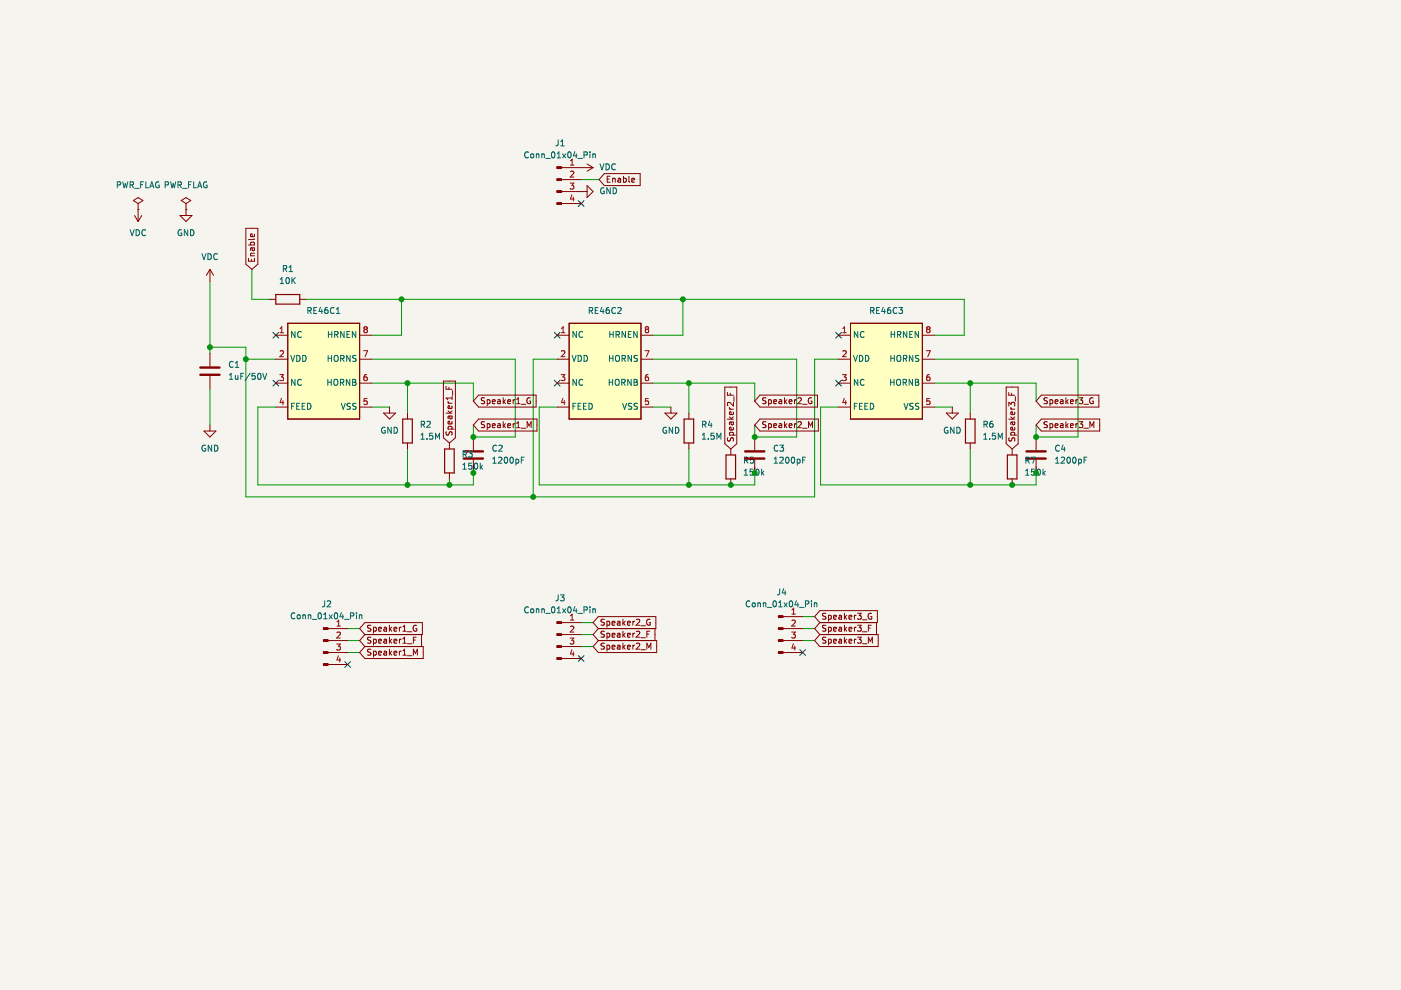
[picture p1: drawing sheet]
(kicad_sch (version 20230121) (generator eeschema)

 (paper "A4")

 (lib_symbols
  (symbol "Connector:Conn_01x04_Pin" (pin_names (offset 1.016) hide) (in_bom yes) (on_board yes)
   (property "Reference" "J" (at 0 5.08 0) (effects (font (size 1.27 1.27))))
   (property "Value" "Conn_01x04_Pin" (at 0 -7.62 0) (effects (font (size 1.27 1.27))))
   (property "Footprint" "" (at 0 0 0) (effects (font (size 1.27 1.27)) hide))
   (property "Datasheet" "~" (at 0 0 0) (effects (font (size 1.27 1.27)) hide))
   (property "ki_locked" "" (at 0 0 0) (effects (font (size 1.27 1.27))))
   (symbol "Conn_01x04_Pin_1_1"
    (polyline (pts (xy 1.27 -5.08) (xy 0.8636 -5.08)) (stroke (width 0.1524) (type default)) (fill (type none)))
    (polyline (pts (xy 1.27 -2.54) (xy 0.8636 -2.54)) (stroke (width 0.1524) (type default)) (fill (type none)))
    (polyline (pts (xy 1.27 0) (xy 0.8636 0)) (stroke (width 0.1524) (type default)) (fill (type none)))
    (polyline (pts (xy 1.27 2.54) (xy 0.8636 2.54)) (stroke (width 0.1524) (type default)) (fill (type none)))
    (rectangle (start 0.8636 -4.953) (end 0 -5.207) (stroke (width 0.1524) (type default)) (fill (type outline)))
    (rectangle (start 0.8636 -2.413) (end 0 -2.667) (stroke (width 0.1524) (type default)) (fill (type outline)))
    (rectangle (start 0.8636 0.127) (end 0 -0.127) (stroke (width 0.1524) (type default)) (fill (type outline)))
    (rectangle (start 0.8636 2.667) (end 0 2.413) (stroke (width 0.1524) (type default)) (fill (type outline)))
    (pin passive line (at 5.08 2.54 180) (length 3.81) (name "Pin_1" (effects (font (size 1.27 1.27)))) (number "1" (effects (font (size 1.27 1.27)))))
    (pin passive line (at 5.08 0 180) (length 3.81) (name "Pin_2" (effects (font (size 1.27 1.27)))) (number "2" (effects (font (size 1.27 1.27)))))
    (pin passive line (at 5.08 -2.54 180) (length 3.81) (name "Pin_3" (effects (font (size 1.27 1.27)))) (number "3" (effects (font (size 1.27 1.27)))))
    (pin passive line (at 5.08 -5.08 180) (length 3.81) (name "Pin_4" (effects (font (size 1.27 1.27)))) (number "4" (effects (font (size 1.27 1.27)))))))
  (symbol "Device:C" (pin_numbers hide) (pin_names (offset 0.254)) (in_bom yes) (on_board yes)
   (property "Reference" "C" (at 0.635 2.54 0) (effects (font (size 1.27 1.27)) (justify left)))
   (property "Value" "C" (at 0.635 -2.54 0) (effects (font (size 1.27 1.27)) (justify left)))
   (property "Footprint" "" (at 0.9652 -3.81 0) (effects (font (size 1.27 1.27)) hide))
   (property "Datasheet" "~" (at 0 0 0) (effects (font (size 1.27 1.27)) hide))
   (symbol "C_0_1"
    (polyline (pts (xy -2.032 -0.762) (xy 2.032 -0.762)) (stroke (width 0.508) (type default)) (fill (type none)))
    (polyline (pts (xy -2.032 0.762) (xy 2.032 0.762)) (stroke (width 0.508) (type default)) (fill (type none))))
   (symbol "C_1_1"
    (pin passive line (at 0 3.81 270) (length 2.794) (name "~" (effects (font (size 1.27 1.27)))) (number "1" (effects (font (size 1.27 1.27)))))
    (pin passive line (at 0 -3.81 90) (length 2.794) (name "~" (effects (font (size 1.27 1.27)))) (number "2" (effects (font (size 1.27 1.27)))))))
  (symbol "Device:R" (pin_numbers hide) (pin_names (offset 0)) (in_bom yes) (on_board yes)
   (property "Reference" "R" (at 2.032 0 90) (effects (font (size 1.27 1.27))))
   (property "Value" "R" (at 0 0 90) (effects (font (size 1.27 1.27))))
   (property "Footprint" "" (at -1.778 0 90) (effects (font (size 1.27 1.27)) hide))
   (property "Datasheet" "~" (at 0 0 0) (effects (font (size 1.27 1.27)) hide))
   (symbol "R_0_1"
    (rectangle (start -1.016 -2.54) (end 1.016 2.54) (stroke (width 0.254) (type default)) (fill (type none))))
   (symbol "R_1_1"
    (pin passive line (at 0 3.81 270) (length 1.27) (name "~" (effects (font (size 1.27 1.27)))) (number "1" (effects (font (size 1.27 1.27)))))
    (pin passive line (at 0 -3.81 90) (length 1.27) (name "~" (effects (font (size 1.27 1.27)))) (number "2" (effects (font (size 1.27 1.27)))))))
  (symbol "FSAE:RE46C100" (in_bom yes) (on_board yes)
   (property "Reference" "RE46C100" (at 0 0 0) (effects (font (size 1.27 1.27))))
   (property "Value" "" (at 0 0 0) (effects (font (size 1.27 1.27))))
   (property "Footprint" "Package_DIP:DIP-8_W7.62mm" (at 1.27 11.43 0) (effects (font (size 1.27 1.27)) hide))
   (property "Datasheet" "" (at 0 0 0) (effects (font (size 1.27 1.27)) hide))
   (symbol "RE46C100_1_1"
    (rectangle (start -7.62 10.16) (end 7.62 -10.16) (stroke (width 0) (type default)) (fill (type background)))
    (pin input line (at -10.16 7.62 0) (length 2.54) (name "NC" (effects (font (size 1.27 1.27)))) (number "1" (effects (font (size 1.27 1.27)))))
    (pin input line (at -10.16 2.54 0) (length 2.54) (name "VDD" (effects (font (size 1.27 1.27)))) (number "2" (effects (font (size 1.27 1.27)))))
    (pin input line (at -10.16 -2.54 0) (length 2.54) (name "NC" (effects (font (size 1.27 1.27)))) (number "3" (effects (font (size 1.27 1.27)))))
    (pin input line (at -10.16 -7.62 0) (length 2.54) (name "FEED" (effects (font (size 1.27 1.27)))) (number "4" (effects (font (size 1.27 1.27)))))
    (pin input line (at 10.16 -7.62 180) (length 2.54) (name "VSS" (effects (font (size 1.27 1.27)))) (number "5" (effects (font (size 1.27 1.27)))))
    (pin input line (at 10.16 -2.54 180) (length 2.54) (name "HORNB" (effects (font (size 1.27 1.27)))) (number "6" (effects (font (size 1.27 1.27)))))
    (pin input line (at 10.16 2.54 180) (length 2.54) (name "HORNS" (effects (font (size 1.27 1.27)))) (number "7" (effects (font (size 1.27 1.27)))))
    (pin input line (at 10.16 7.62 180) (length 2.54) (name "HRNEN" (effects (font (size 1.27 1.27)))) (number "8" (effects (font (size 1.27 1.27)))))))
  (symbol "power:GND" (power) (pin_names (offset 0)) (in_bom yes) (on_board yes)
   (property "Reference" "#PWR" (at 0 -6.35 0) (effects (font (size 1.27 1.27)) hide))
   (property "Value" "GND" (at 0 -3.81 0) (effects (font (size 1.27 1.27))))
   (property "Footprint" "" (at 0 0 0) (effects (font (size 1.27 1.27)) hide))
   (property "Datasheet" "" (at 0 0 0) (effects (font (size 1.27 1.27)) hide))
   (symbol "GND_0_1"
    (polyline (pts (xy 0 0) (xy 0 -1.27) (xy 1.27 -1.27) (xy 0 -2.54) (xy -1.27 -1.27) (xy 0 -1.27)) (stroke (width 0) (type default)) (fill (type none))))
   (symbol "GND_1_1"
    (pin power_in line (at 0 0 270) (length 0) hide (name "GND" (effects (font (size 1.27 1.27)))) (number "1" (effects (font (size 1.27 1.27)))))))
  (symbol "power:PWR_FLAG" (power) (pin_numbers hide) (pin_names (offset 0) hide) (in_bom yes) (on_board yes)
   (property "Reference" "#FLG" (at 0 1.905 0) (effects (font (size 1.27 1.27)) hide))
   (property "Value" "PWR_FLAG" (at 0 3.81 0) (effects (font (size 1.27 1.27))))
   (property "Footprint" "" (at 0 0 0) (effects (font (size 1.27 1.27)) hide))
   (property "Datasheet" "~" (at 0 0 0) (effects (font (size 1.27 1.27)) hide))
   (symbol "PWR_FLAG_0_0"
    (pin power_out line (at 0 0 90) (length 0) (name "pwr" (effects (font (size 1.27 1.27)))) (number "1" (effects (font (size 1.27 1.27))))))
   (symbol "PWR_FLAG_0_1"
    (polyline (pts (xy 0 0) (xy 0 1.27) (xy -1.016 1.905) (xy 0 2.54) (xy 1.016 1.905) (xy 0 1.27)) (stroke (width 0) (type default)) (fill (type none)))))
  (symbol "power:VDC" (power) (pin_names (offset 0)) (in_bom yes) (on_board yes)
   (property "Reference" "#PWR" (at 0 -2.54 0) (effects (font (size 1.27 1.27)) hide))
   (property "Value" "VDC" (at 0 6.35 0) (effects (font (size 1.27 1.27))))
   (property "Footprint" "" (at 0 0 0) (effects (font (size 1.27 1.27)) hide))
   (property "Datasheet" "" (at 0 0 0) (effects (font (size 1.27 1.27)) hide))
   (symbol "VDC_0_1"
    (polyline (pts (xy -0.762 1.27) (xy 0 2.54)) (stroke (width 0) (type default)) (fill (type none)))
    (polyline (pts (xy 0 0) (xy 0 2.54)) (stroke (width 0) (type default)) (fill (type none)))
    (polyline (pts (xy 0 2.54) (xy 0.762 1.27)) (stroke (width 0) (type default)) (fill (type none))))
   (symbol "VDC_1_1"
    (pin power_in line (at 0 0 90) (length 0) hide (name "VDC" (effects (font (size 1.27 1.27)))) (number "1" (effects (font (size 1.27 1.27))))))))

 (junction (at 144.78 63.5) (diameter 0) (color 0 0 0 0))
 (junction (at 154.94 102.87) (diameter 0) (color 0 0 0 0))
 (junction (at 95.25 102.87) (diameter 0) (color 0 0 0 0))
 (junction (at 100.33 100.33) (diameter 0) (color 0 0 0 0))
 (junction (at 146.05 81.28) (diameter 0) (color 0 0 0 0))
 (junction (at 86.36 102.87) (diameter 0) (color 0 0 0 0))
 (junction (at 86.36 81.28) (diameter 0) (color 0 0 0 0))
 (junction (at 160.02 100.33) (diameter 0) (color 0 0 0 0))
 (junction (at 214.63 102.87) (diameter 0) (color 0 0 0 0))
 (junction (at 100.33 92.71) (diameter 0) (color 0 0 0 0))
 (junction (at 219.71 100.33) (diameter 0) (color 0 0 0 0))
 (junction (at 205.74 102.87) (diameter 0) (color 0 0 0 0))
 (junction (at 113.03 105.41) (diameter 0) (color 0 0 0 0))
 (junction (at 205.74 81.28) (diameter 0) (color 0 0 0 0))
 (junction (at 160.02 92.71) (diameter 0) (color 0 0 0 0))
 (junction (at 219.71 92.71) (diameter 0) (color 0 0 0 0))
 (junction (at 85.09 63.5) (diameter 0) (color 0 0 0 0))
 (junction (at 146.05 102.87) (diameter 0) (color 0 0 0 0))
 (junction (at 52.07 76.2) (diameter 0) (color 0 0 0 0))
 (junction (at 44.45 73.66) (diameter 0) (color 0 0 0 0))

 (no_connect (at 177.8 81.28))
 (no_connect (at 58.42 71.12))
 (no_connect (at 123.19 43.18))
 (no_connect (at 170.18 138.43))
 (no_connect (at 58.42 81.28))
 (no_connect (at 123.19 139.7))
 (no_connect (at 118.11 71.12))
 (no_connect (at 177.8 71.12))
 (no_connect (at 118.11 81.28))
 (no_connect (at 73.66 140.97))

 (wire (pts (xy 58.42 86.36) (xy 54.61 86.36)) (stroke (width 0) (type default)))
 (wire (pts (xy 52.07 76.2) (xy 52.07 105.41)) (stroke (width 0) (type default)))
 (wire (pts (xy 86.36 95.25) (xy 86.36 102.87)) (stroke (width 0) (type default)))
 (wire (pts (xy 144.78 63.5) (xy 144.78 71.12)) (stroke (width 0) (type default)))
 (wire (pts (xy 78.74 71.12) (xy 85.09 71.12)) (stroke (width 0) (type default)))
 (wire (pts (xy 172.72 105.41) (xy 172.72 76.2)) (stroke (width 0) (type default)))
 (wire (pts (xy 118.11 86.36) (xy 114.3 86.36)) (stroke (width 0) (type default)))
 (wire (pts (xy 228.6 92.71) (xy 228.6 76.2)) (stroke (width 0) (type default)))
 (wire (pts (xy 138.43 81.28) (xy 146.05 81.28)) (stroke (width 0) (type default)))
 (wire (pts (xy 95.25 102.87) (xy 100.33 102.87)) (stroke (width 0) (type default)))
 (wire (pts (xy 170.18 130.81) (xy 172.72 130.81)) (stroke (width 0) (type default)))
 (wire (pts (xy 95.25 101.6) (xy 95.25 102.87)) (stroke (width 0) (type default)))
 (wire (pts (xy 168.91 92.71) (xy 168.91 76.2)) (stroke (width 0) (type default)))
 (wire (pts (xy 85.09 63.5) (xy 144.78 63.5)) (stroke (width 0) (type default)))
 (wire (pts (xy 160.02 100.33) (xy 160.02 102.87)) (stroke (width 0) (type default)))
 (wire (pts (xy 54.61 86.36) (xy 54.61 102.87)) (stroke (width 0) (type default)))
 (wire (pts (xy 205.74 102.87) (xy 214.63 102.87)) (stroke (width 0) (type default)))
 (wire (pts (xy 204.47 63.5) (xy 204.47 71.12)) (stroke (width 0) (type default)))
 (wire (pts (xy 114.3 102.87) (xy 146.05 102.87)) (stroke (width 0) (type default)))
 (wire (pts (xy 173.99 86.36) (xy 173.99 102.87)) (stroke (width 0) (type default)))
 (wire (pts (xy 219.71 92.71) (xy 228.6 92.71)) (stroke (width 0) (type default)))
 (wire (pts (xy 73.66 138.43) (xy 76.2 138.43)) (stroke (width 0) (type default)))
 (wire (pts (xy 219.71 100.33) (xy 219.71 102.87)) (stroke (width 0) (type default)))
 (wire (pts (xy 214.63 102.87) (xy 219.71 102.87)) (stroke (width 0) (type default)))
 (wire (pts (xy 113.03 76.2) (xy 113.03 105.41)) (stroke (width 0) (type default)))
 (wire (pts (xy 123.19 132.08) (xy 125.73 132.08)) (stroke (width 0) (type default)))
 (wire (pts (xy 146.05 81.28) (xy 160.02 81.28)) (stroke (width 0) (type default)))
 (wire (pts (xy 160.02 81.28) (xy 160.02 85.09)) (stroke (width 0) (type default)))
 (wire (pts (xy 100.33 99.06) (xy 100.33 100.33)) (stroke (width 0) (type default)))
 (wire (pts (xy 100.33 81.28) (xy 100.33 85.09)) (stroke (width 0) (type default)))
 (wire (pts (xy 54.61 102.87) (xy 86.36 102.87)) (stroke (width 0) (type default)))
 (wire (pts (xy 205.74 95.25) (xy 205.74 102.87)) (stroke (width 0) (type default)))
 (wire (pts (xy 160.02 99.06) (xy 160.02 100.33)) (stroke (width 0) (type default)))
 (wire (pts (xy 205.74 81.28) (xy 219.71 81.28)) (stroke (width 0) (type default)))
 (wire (pts (xy 219.71 99.06) (xy 219.71 100.33)) (stroke (width 0) (type default)))
 (wire (pts (xy 138.43 71.12) (xy 144.78 71.12)) (stroke (width 0) (type default)))
 (wire (pts (xy 73.66 135.89) (xy 76.2 135.89)) (stroke (width 0) (type default)))
 (wire (pts (xy 58.42 76.2) (xy 52.07 76.2)) (stroke (width 0) (type default)))
 (wire (pts (xy 123.19 134.62) (xy 125.73 134.62)) (stroke (width 0) (type default)))
 (wire (pts (xy 123.19 38.1) (xy 127 38.1)) (stroke (width 0) (type default)))
 (wire (pts (xy 113.03 105.41) (xy 172.72 105.41)) (stroke (width 0) (type default)))
 (wire (pts (xy 198.12 81.28) (xy 205.74 81.28)) (stroke (width 0) (type default)))
 (wire (pts (xy 219.71 81.28) (xy 219.71 85.09)) (stroke (width 0) (type default)))
 (wire (pts (xy 44.45 73.66) (xy 44.45 74.93)) (stroke (width 0) (type default)))
 (wire (pts (xy 109.22 92.71) (xy 109.22 76.2)) (stroke (width 0) (type default)))
 (wire (pts (xy 146.05 81.28) (xy 146.05 87.63)) (stroke (width 0) (type default)))
 (wire (pts (xy 138.43 76.2) (xy 168.91 76.2)) (stroke (width 0) (type default)))
 (wire (pts (xy 114.3 86.36) (xy 114.3 102.87)) (stroke (width 0) (type default)))
 (wire (pts (xy 100.33 92.71) (xy 109.22 92.71)) (stroke (width 0) (type default)))
 (wire (pts (xy 160.02 92.71) (xy 168.91 92.71)) (stroke (width 0) (type default)))
 (wire (pts (xy 52.07 105.41) (xy 113.03 105.41)) (stroke (width 0) (type default)))
 (wire (pts (xy 198.12 71.12) (xy 204.47 71.12)) (stroke (width 0) (type default)))
 (wire (pts (xy 138.43 86.36) (xy 142.24 86.36)) (stroke (width 0) (type default)))
 (wire (pts (xy 219.71 90.17) (xy 219.71 92.71)) (stroke (width 0) (type default)))
 (wire (pts (xy 172.72 76.2) (xy 177.8 76.2)) (stroke (width 0) (type default)))
 (wire (pts (xy 78.74 86.36) (xy 82.55 86.36)) (stroke (width 0) (type default)))
 (wire (pts (xy 86.36 81.28) (xy 100.33 81.28)) (stroke (width 0) (type default)))
 (wire (pts (xy 100.33 90.17) (xy 100.33 92.71)) (stroke (width 0) (type default)))
 (wire (pts (xy 173.99 102.87) (xy 205.74 102.87)) (stroke (width 0) (type default)))
 (wire (pts (xy 146.05 102.87) (xy 154.94 102.87)) (stroke (width 0) (type default)))
 (wire (pts (xy 57.15 63.5) (xy 53.34 63.5)) (stroke (width 0) (type default)))
 (wire (pts (xy 144.78 63.5) (xy 204.47 63.5)) (stroke (width 0) (type default)))
 (wire (pts (xy 78.74 76.2) (xy 109.22 76.2)) (stroke (width 0) (type default)))
 (wire (pts (xy 100.33 100.33) (xy 100.33 102.87)) (stroke (width 0) (type default)))
 (wire (pts (xy 44.45 73.66) (xy 52.07 73.66)) (stroke (width 0) (type default)))
 (wire (pts (xy 73.66 133.35) (xy 76.2 133.35)) (stroke (width 0) (type default)))
 (wire (pts (xy 113.03 76.2) (xy 118.11 76.2)) (stroke (width 0) (type default)))
 (wire (pts (xy 198.12 76.2) (xy 228.6 76.2)) (stroke (width 0) (type default)))
 (wire (pts (xy 170.18 133.35) (xy 172.72 133.35)) (stroke (width 0) (type default)))
 (wire (pts (xy 53.34 57.15) (xy 53.34 63.5)) (stroke (width 0) (type default)))
 (wire (pts (xy 170.18 135.89) (xy 172.72 135.89)) (stroke (width 0) (type default)))
 (wire (pts (xy 44.45 59.69) (xy 44.45 73.66)) (stroke (width 0) (type default)))
 (wire (pts (xy 123.19 137.16) (xy 125.73 137.16)) (stroke (width 0) (type default)))
 (wire (pts (xy 205.74 81.28) (xy 205.74 87.63)) (stroke (width 0) (type default)))
 (wire (pts (xy 64.77 63.5) (xy 85.09 63.5)) (stroke (width 0) (type default)))
 (wire (pts (xy 154.94 102.87) (xy 160.02 102.87)) (stroke (width 0) (type default)))
 (wire (pts (xy 44.45 82.55) (xy 44.45 90.17)) (stroke (width 0) (type default)))
 (wire (pts (xy 198.12 86.36) (xy 201.93 86.36)) (stroke (width 0) (type default)))
 (wire (pts (xy 86.36 81.28) (xy 86.36 87.63)) (stroke (width 0) (type default)))
 (wire (pts (xy 86.36 102.87) (xy 95.25 102.87)) (stroke (width 0) (type default)))
 (wire (pts (xy 146.05 95.25) (xy 146.05 102.87)) (stroke (width 0) (type default)))
 (wire (pts (xy 52.07 76.2) (xy 52.07 73.66)) (stroke (width 0) (type default)))
 (wire (pts (xy 160.02 90.17) (xy 160.02 92.71)) (stroke (width 0) (type default)))
 (wire (pts (xy 85.09 63.5) (xy 85.09 71.12)) (stroke (width 0) (type default)))
 (wire (pts (xy 78.74 81.28) (xy 86.36 81.28)) (stroke (width 0) (type default)))
 (wire (pts (xy 177.8 86.36) (xy 173.99 86.36)) (stroke (width 0) (type default)))

 (global_label "Speaker1_M" (shape input) (at 76.2 138.43 0) (fields_autoplaced) (effects (font (size 1.27 1.27)) (justify left))
  (property "Intersheetrefs" "${INTERSHEET_REFS}" (at 90.3127 138.43 0) (effects (font (size 1.27 1.27)) (justify left) hide)))
 (global_label "Speaker1_F" (shape input) (at 95.25 93.98 90) (fields_autoplaced) (effects (font (size 1.27 1.27)) (justify left))
  (property "Intersheetrefs" "${INTERSHEET_REFS}" (at 95.25 80.2301 90) (effects (font (size 1.27 1.27)) (justify left) hide)))
 (global_label "Speaker1_G" (shape input) (at 100.33 85.09 0) (fields_autoplaced) (effects (font (size 1.27 1.27)) (justify left))
  (property "Intersheetrefs" "${INTERSHEET_REFS}" (at 114.2613 85.09 0) (effects (font (size 1.27 1.27)) (justify left) hide)))
 (global_label "Speaker2_G" (shape input) (at 125.73 132.08 0) (fields_autoplaced) (effects (font (size 1.27 1.27)) (justify left))
  (property "Intersheetrefs" "${INTERSHEET_REFS}" (at 139.6613 132.08 0) (effects (font (size 1.27 1.27)) (justify left) hide)))
 (global_label "Speaker2_M" (shape input) (at 125.73 137.16 0) (fields_autoplaced) (effects (font (size 1.27 1.27)) (justify left))
  (property "Intersheetrefs" "${INTERSHEET_REFS}" (at 139.8427 137.16 0) (effects (font (size 1.27 1.27)) (justify left) hide)))
 (global_label "Speaker2_F" (shape input) (at 154.94 95.25 90) (fields_autoplaced) (effects (font (size 1.27 1.27)) (justify left))
  (property "Intersheetrefs" "${INTERSHEET_REFS}" (at 154.94 81.5001 90) (effects (font (size 1.27 1.27)) (justify left) hide)))
 (global_label "Speaker3_M" (shape input) (at 172.72 135.89 0) (fields_autoplaced) (effects (font (size 1.27 1.27)) (justify left))
  (property "Intersheetrefs" "${INTERSHEET_REFS}" (at 186.8327 135.89 0) (effects (font (size 1.27 1.27)) (justify left) hide)))
 (global_label "Speaker3_G" (shape input) (at 219.71 85.09 0) (fields_autoplaced) (effects (font (size 1.27 1.27)) (justify left))
  (property "Intersheetrefs" "${INTERSHEET_REFS}" (at 233.6413 85.09 0) (effects (font (size 1.27 1.27)) (justify left) hide)))
 (global_label "Speaker3_F" (shape input) (at 214.63 95.25 90) (fields_autoplaced) (effects (font (size 1.27 1.27)) (justify left))
  (property "Intersheetrefs" "${INTERSHEET_REFS}" (at 214.63 81.5001 90) (effects (font (size 1.27 1.27)) (justify left) hide)))
 (global_label "Speaker3_M" (shape input) (at 219.71 90.17 0) (fields_autoplaced) (effects (font (size 1.27 1.27)) (justify left))
  (property "Intersheetrefs" "${INTERSHEET_REFS}" (at 233.8227 90.17 0) (effects (font (size 1.27 1.27)) (justify left) hide)))
 (global_label "Speaker2_F" (shape input) (at 125.73 134.62 0) (fields_autoplaced) (effects (font (size 1.27 1.27)) (justify left))
  (property "Intersheetrefs" "${INTERSHEET_REFS}" (at 139.4799 134.62 0) (effects (font (size 1.27 1.27)) (justify left) hide)))
 (global_label "Speaker2_G" (shape input) (at 160.02 85.09 0) (fields_autoplaced) (effects (font (size 1.27 1.27)) (justify left))
  (property "Intersheetrefs" "${INTERSHEET_REFS}" (at 173.9513 85.09 0) (effects (font (size 1.27 1.27)) (justify left) hide)))
 (global_label "Speaker3_F" (shape input) (at 172.72 133.35 0) (fields_autoplaced) (effects (font (size 1.27 1.27)) (justify left))
  (property "Intersheetrefs" "${INTERSHEET_REFS}" (at 186.4699 133.35 0) (effects (font (size 1.27 1.27)) (justify left) hide)))
 (global_label "Enable" (shape input) (at 127 38.1 0) (fields_autoplaced) (effects (font (size 1.27 1.27)) (justify left))
  (property "Intersheetrefs" "${INTERSHEET_REFS}" (at 136.335 38.1 0) (effects (font (size 1.27 1.27)) (justify left) hide)))
 (global_label "Speaker1_M" (shape input) (at 100.33 90.17 0) (fields_autoplaced) (effects (font (size 1.27 1.27)) (justify left))
  (property "Intersheetrefs" "${INTERSHEET_REFS}" (at 114.4427 90.17 0) (effects (font (size 1.27 1.27)) (justify left) hide)))
 (global_label "Speaker1_G" (shape input) (at 76.2 133.35 0) (fields_autoplaced) (effects (font (size 1.27 1.27)) (justify left))
  (property "Intersheetrefs" "${INTERSHEET_REFS}" (at 90.1313 133.35 0) (effects (font (size 1.27 1.27)) (justify left) hide)))
 (global_label "Enable" (shape input) (at 53.34 57.15 90) (fields_autoplaced) (effects (font (size 1.27 1.27)) (justify left))
  (property "Intersheetrefs" "${INTERSHEET_REFS}" (at 53.34 47.815 90) (effects (font (size 1.27 1.27)) (justify left) hide)))
 (global_label "Speaker3_G" (shape input) (at 172.72 130.81 0) (fields_autoplaced) (effects (font (size 1.27 1.27)) (justify left))
  (property "Intersheetrefs" "${INTERSHEET_REFS}" (at 186.6513 130.81 0) (effects (font (size 1.27 1.27)) (justify left) hide)))
 (global_label "Speaker1_F" (shape input) (at 76.2 135.89 0) (fields_autoplaced) (effects (font (size 1.27 1.27)) (justify left))
  (property "Intersheetrefs" "${INTERSHEET_REFS}" (at 89.9499 135.89 0) (effects (font (size 1.27 1.27)) (justify left) hide)))
 (global_label "Speaker2_M" (shape input) (at 160.02 90.17 0) (fields_autoplaced) (effects (font (size 1.27 1.27)) (justify left))
  (property "Intersheetrefs" "${INTERSHEET_REFS}" (at 174.1327 90.17 0) (effects (font (size 1.27 1.27)) (justify left) hide)))

 (symbol (lib_id "power:VDC") (at 123.19 35.56 270) (unit 1) (in_bom yes) (on_board yes) (dnp no) (fields_autoplaced)
  (property "Reference" "#PWR05" (at 120.65 35.56 0) (effects (font (size 1.27 1.27)) hide))
  (property "Value" "VDC" (at 127 35.56 90) (effects (font (size 1.27 1.27)) (justify left)))
  (property "Footprint" "" (at 123.19 35.56 0) (effects (font (size 1.27 1.27)) hide))
  (property "Datasheet" "" (at 123.19 35.56 0) (effects (font (size 1.27 1.27)) hide)) (pin "1"))

 (symbol (lib_id "FSAE:RE46C100") (at 187.96 78.74 0) (unit 1) (in_bom yes) (on_board yes) (dnp no) (fields_autoplaced)
  (property "Reference" "RE46C3" (at 187.96 66.04 0) (effects (font (size 1.27 1.27))))
  (property "Value" "~" (at 187.96 78.74 0) (effects (font (size 1.27 1.27))))
  (property "Footprint" "Package_DIP:DIP-8_W7.62mm" (at 189.23 67.31 0) (effects (font (size 1.27 1.27)) hide))
  (property "Datasheet" "" (at 187.96 78.74 0) (effects (font (size 1.27 1.27)) hide)) (pin "1") (pin "2") (pin "3") (pin "4") (pin "5") (pin "6") (pin "7") (pin "8"))

 (symbol (lib_id "Device:C") (at 44.45 78.74 0) (unit 1) (in_bom yes) (on_board yes) (dnp no) (fields_autoplaced)
  (property "Reference" "C1" (at 48.26 77.47 0) (effects (font (size 1.27 1.27)) (justify left)))
  (property "Value" "1uF/50V" (at 48.26 80.01 0) (effects (font (size 1.27 1.27)) (justify left)))
  (property "Footprint" "Capacitor_THT:CP_Radial_Tantal_D7.0mm_P5.00mm" (at 45.4152 82.55 0) (effects (font (size 1.27 1.27)) hide))
  (property "Datasheet" "~" (at 44.45 78.74 0) (effects (font (size 1.27 1.27)) hide)) (pin "1") (pin "2"))

 (symbol (lib_id "power:VDC") (at 44.45 59.69 0) (unit 1) (in_bom yes) (on_board yes) (dnp no) (fields_autoplaced)
  (property "Reference" "#PWR01" (at 44.45 62.23 0) (effects (font (size 1.27 1.27)) hide))
  (property "Value" "VDC" (at 44.45 54.61 0) (effects (font (size 1.27 1.27))))
  (property "Footprint" "" (at 44.45 59.69 0) (effects (font (size 1.27 1.27)) hide))
  (property "Datasheet" "" (at 44.45 59.69 0) (effects (font (size 1.27 1.27)) hide)) (pin "1"))

 (symbol (lib_id "Device:R") (at 146.05 91.44 0) (unit 1) (in_bom yes) (on_board yes) (dnp no)
  (property "Reference" "R4" (at 148.59 90.17 0) (effects (font (size 1.27 1.27)) (justify left)))
  (property "Value" "1.5M" (at 148.59 92.71 0) (effects (font (size 1.27 1.27)) (justify left)))
  (property "Footprint" "Resistor_THT:R_Axial_DIN0411_L9.9mm_D3.6mm_P12.70mm_Horizontal" (at 144.272 91.44 90) (effects (font (size 1.27 1.27)) hide))
  (property "Datasheet" "~" (at 146.05 91.44 0) (effects (font (size 1.27 1.27)) hide)) (pin "1") (pin "2"))

 (symbol (lib_id "power:GND") (at 123.19 40.64 90) (unit 1) (in_bom yes) (on_board yes) (dnp no) (fields_autoplaced)
  (property "Reference" "#PWR07" (at 129.54 40.64 0) (effects (font (size 1.27 1.27)) hide))
  (property "Value" "GND" (at 127 40.64 90) (effects (font (size 1.27 1.27)) (justify right)))
  (property "Footprint" "" (at 123.19 40.64 0) (effects (font (size 1.27 1.27)) hide))
  (property "Datasheet" "" (at 123.19 40.64 0) (effects (font (size 1.27 1.27)) hide)) (pin "1"))

 (symbol (lib_id "Device:C") (at 100.33 96.52 0) (unit 1) (in_bom yes) (on_board yes) (dnp no) (fields_autoplaced)
  (property "Reference" "C2" (at 104.14 95.25 0) (effects (font (size 1.27 1.27)) (justify left)))
  (property "Value" "1200pF" (at 104.14 97.79 0) (effects (font (size 1.27 1.27)) (justify left)))
  (property "Footprint" "Capacitor_THT:C_Axial_L3.8mm_D2.6mm_P7.50mm_Horizontal" (at 101.2952 100.33 0) (effects (font (size 1.27 1.27)) hide))
  (property "Datasheet" "~" (at 100.33 96.52 0) (effects (font (size 1.27 1.27)) hide)) (pin "1") (pin "2"))

 (symbol (lib_id "Device:R") (at 154.94 99.06 0) (unit 1) (in_bom yes) (on_board yes) (dnp no) (fields_autoplaced)
  (property "Reference" "R5" (at 157.48 97.79 0) (effects (font (size 1.27 1.27)) (justify left)))
  (property "Value" "150k" (at 157.48 100.33 0) (effects (font (size 1.27 1.27)) (justify left)))
  (property "Footprint" "Resistor_THT:R_Axial_DIN0411_L9.9mm_D3.6mm_P12.70mm_Horizontal" (at 153.162 99.06 90) (effects (font (size 1.27 1.27)) hide))
  (property "Datasheet" "~" (at 154.94 99.06 0) (effects (font (size 1.27 1.27)) hide)) (pin "1") (pin "2"))

 (symbol (lib_id "power:GND") (at 201.93 86.36 0) (unit 1) (in_bom yes) (on_board yes) (dnp no) (fields_autoplaced)
  (property "Reference" "#PWR06" (at 201.93 92.71 0) (effects (font (size 1.27 1.27)) hide))
  (property "Value" "GND" (at 201.93 91.44 0) (effects (font (size 1.27 1.27))))
  (property "Footprint" "" (at 201.93 86.36 0) (effects (font (size 1.27 1.27)) hide))
  (property "Datasheet" "" (at 201.93 86.36 0) (effects (font (size 1.27 1.27)) hide)) (pin "1"))

 (symbol (lib_id "power:GND") (at 142.24 86.36 0) (unit 1) (in_bom yes) (on_board yes) (dnp no) (fields_autoplaced)
  (property "Reference" "#PWR04" (at 142.24 92.71 0) (effects (font (size 1.27 1.27)) hide))
  (property "Value" "GND" (at 142.24 91.44 0) (effects (font (size 1.27 1.27))))
  (property "Footprint" "" (at 142.24 86.36 0) (effects (font (size 1.27 1.27)) hide))
  (property "Datasheet" "" (at 142.24 86.36 0) (effects (font (size 1.27 1.27)) hide)) (pin "1"))

 (symbol (lib_id "Device:R") (at 205.74 91.44 0) (unit 1) (in_bom yes) (on_board yes) (dnp no)
  (property "Reference" "R6" (at 208.28 90.17 0) (effects (font (size 1.27 1.27)) (justify left)))
  (property "Value" "1.5M" (at 208.28 92.71 0) (effects (font (size 1.27 1.27)) (justify left)))
  (property "Footprint" "Resistor_THT:R_Axial_DIN0411_L9.9mm_D3.6mm_P12.70mm_Horizontal" (at 203.962 91.44 90) (effects (font (size 1.27 1.27)) hide))
  (property "Datasheet" "~" (at 205.74 91.44 0) (effects (font (size 1.27 1.27)) hide)) (pin "1") (pin "2"))

 (symbol (lib_id "power:PWR_FLAG") (at 29.21 44.45 0) (unit 1) (in_bom yes) (on_board yes) (dnp no) (fields_autoplaced)
  (property "Reference" "#FLG02" (at 29.21 42.545 0) (effects (font (size 1.27 1.27)) hide))
  (property "Value" "PWR_FLAG" (at 29.21 39.37 0) (effects (font (size 1.27 1.27))))
  (property "Footprint" "" (at 29.21 44.45 0) (effects (font (size 1.27 1.27)) hide))
  (property "Datasheet" "~" (at 29.21 44.45 0) (effects (font (size 1.27 1.27)) hide)) (pin "1"))

 (symbol (lib_id "power:GND") (at 82.55 86.36 0) (unit 1) (in_bom yes) (on_board yes) (dnp no) (fields_autoplaced)
  (property "Reference" "#PWR03" (at 82.55 92.71 0) (effects (font (size 1.27 1.27)) hide))
  (property "Value" "GND" (at 82.55 91.44 0) (effects (font (size 1.27 1.27))))
  (property "Footprint" "" (at 82.55 86.36 0) (effects (font (size 1.27 1.27)) hide))
  (property "Datasheet" "" (at 82.55 86.36 0) (effects (font (size 1.27 1.27)) hide)) (pin "1"))

 (symbol (lib_id "Connector:Conn_01x04_Pin") (at 68.58 135.89 0) (unit 1) (in_bom yes) (on_board yes) (dnp no) (fields_autoplaced)
  (property "Reference" "J2" (at 69.215 128.27 0) (effects (font (size 1.27 1.27))))
  (property "Value" "Conn_01x04_Pin" (at 69.215 130.81 0) (effects (font (size 1.27 1.27))))
  (property "Footprint" "Connector_Molex:Molex_Micro-Fit_3.0_43045-0412_2x02_P3.00mm_Vertical" (at 68.58 135.89 0) (effects (font (size 1.27 1.27)) hide))
  (property "Datasheet" "~" (at 68.58 135.89 0) (effects (font (size 1.27 1.27)) hide)) (pin "1") (pin "2") (pin "3") (pin "4"))

 (symbol (lib_id "power:GND") (at 39.37 44.45 0) (unit 1) (in_bom yes) (on_board yes) (dnp no) (fields_autoplaced)
  (property "Reference" "#PWR09" (at 39.37 50.8 0) (effects (font (size 1.27 1.27)) hide))
  (property "Value" "GND" (at 39.37 49.53 0) (effects (font (size 1.27 1.27))))
  (property "Footprint" "" (at 39.37 44.45 0) (effects (font (size 1.27 1.27)) hide))
  (property "Datasheet" "" (at 39.37 44.45 0) (effects (font (size 1.27 1.27)) hide)) (pin "1"))

 (symbol (lib_id "Device:C") (at 160.02 96.52 0) (unit 1) (in_bom yes) (on_board yes) (dnp no) (fields_autoplaced)
  (property "Reference" "C3" (at 163.83 95.25 0) (effects (font (size 1.27 1.27)) (justify left)))
  (property "Value" "1200pF" (at 163.83 97.79 0) (effects (font (size 1.27 1.27)) (justify left)))
  (property "Footprint" "Capacitor_THT:C_Axial_L3.8mm_D2.6mm_P7.50mm_Horizontal" (at 160.9852 100.33 0) (effects (font (size 1.27 1.27)) hide))
  (property "Datasheet" "~" (at 160.02 96.52 0) (effects (font (size 1.27 1.27)) hide)) (pin "1") (pin "2"))

 (symbol (lib_id "Device:C") (at 219.71 96.52 0) (unit 1) (in_bom yes) (on_board yes) (dnp no) (fields_autoplaced)
  (property "Reference" "C4" (at 223.52 95.25 0) (effects (font (size 1.27 1.27)) (justify left)))
  (property "Value" "1200pF" (at 223.52 97.79 0) (effects (font (size 1.27 1.27)) (justify left)))
  (property "Footprint" "Capacitor_THT:C_Axial_L3.8mm_D2.6mm_P7.50mm_Horizontal" (at 220.6752 100.33 0) (effects (font (size 1.27 1.27)) hide))
  (property "Datasheet" "~" (at 219.71 96.52 0) (effects (font (size 1.27 1.27)) hide)) (pin "1") (pin "2"))

 (symbol (lib_id "Connector:Conn_01x04_Pin") (at 118.11 134.62 0) (unit 1) (in_bom yes) (on_board yes) (dnp no) (fields_autoplaced)
  (property "Reference" "J3" (at 118.745 127 0) (effects (font (size 1.27 1.27))))
  (property "Value" "Conn_01x04_Pin" (at 118.745 129.54 0) (effects (font (size 1.27 1.27))))
  (property "Footprint" "Connector_Molex:Molex_Micro-Fit_3.0_43045-0412_2x02_P3.00mm_Vertical" (at 118.11 134.62 0) (effects (font (size 1.27 1.27)) hide))
  (property "Datasheet" "~" (at 118.11 134.62 0) (effects (font (size 1.27 1.27)) hide)) (pin "1") (pin "2") (pin "3") (pin "4"))

 (symbol (lib_id "Device:R") (at 95.25 97.79 0) (unit 1) (in_bom yes) (on_board yes) (dnp no) (fields_autoplaced)
  (property "Reference" "R3" (at 97.79 96.52 0) (effects (font (size 1.27 1.27)) (justify left)))
  (property "Value" "150k" (at 97.79 99.06 0) (effects (font (size 1.27 1.27)) (justify left)))
  (property "Footprint" "Resistor_THT:R_Axial_DIN0411_L9.9mm_D3.6mm_P12.70mm_Horizontal" (at 93.472 97.79 90) (effects (font (size 1.27 1.27)) hide))
  (property "Datasheet" "~" (at 95.25 97.79 0) (effects (font (size 1.27 1.27)) hide)) (pin "1") (pin "2"))

 (symbol (lib_id "FSAE:RE46C100") (at 128.27 78.74 0) (unit 1) (in_bom yes) (on_board yes) (dnp no) (fields_autoplaced)
  (property "Reference" "RE46C2" (at 128.27 66.04 0) (effects (font (size 1.27 1.27))))
  (property "Value" "~" (at 128.27 78.74 0) (effects (font (size 1.27 1.27))))
  (property "Footprint" "Package_DIP:DIP-8_W7.62mm" (at 129.54 67.31 0) (effects (font (size 1.27 1.27)) hide))
  (property "Datasheet" "" (at 128.27 78.74 0) (effects (font (size 1.27 1.27)) hide)) (pin "1") (pin "2") (pin "3") (pin "4") (pin "5") (pin "6") (pin "7") (pin "8"))

 (symbol (lib_id "power:GND") (at 44.45 90.17 0) (unit 1) (in_bom yes) (on_board yes) (dnp no) (fields_autoplaced)
  (property "Reference" "#PWR02" (at 44.45 96.52 0) (effects (font (size 1.27 1.27)) hide))
  (property "Value" "GND" (at 44.45 95.25 0) (effects (font (size 1.27 1.27))))
  (property "Footprint" "" (at 44.45 90.17 0) (effects (font (size 1.27 1.27)) hide))
  (property "Datasheet" "" (at 44.45 90.17 0) (effects (font (size 1.27 1.27)) hide)) (pin "1"))

 (symbol (lib_id "Device:R") (at 86.36 91.44 0) (unit 1) (in_bom yes) (on_board yes) (dnp no)
  (property "Reference" "R2" (at 88.9 90.17 0) (effects (font (size 1.27 1.27)) (justify left)))
  (property "Value" "1.5M" (at 88.9 92.71 0) (effects (font (size 1.27 1.27)) (justify left)))
  (property "Footprint" "Resistor_THT:R_Axial_DIN0411_L9.9mm_D3.6mm_P12.70mm_Horizontal" (at 84.582 91.44 90) (effects (font (size 1.27 1.27)) hide))
  (property "Datasheet" "~" (at 86.36 91.44 0) (effects (font (size 1.27 1.27)) hide)) (pin "1") (pin "2"))

 (symbol (lib_id "Connector:Conn_01x04_Pin") (at 165.1 133.35 0) (unit 1) (in_bom yes) (on_board yes) (dnp no) (fields_autoplaced)
  (property "Reference" "J4" (at 165.735 125.73 0) (effects (font (size 1.27 1.27))))
  (property "Value" "Conn_01x04_Pin" (at 165.735 128.27 0) (effects (font (size 1.27 1.27))))
  (property "Footprint" "Connector_Molex:Molex_Micro-Fit_3.0_43045-0412_2x02_P3.00mm_Vertical" (at 165.1 133.35 0) (effects (font (size 1.27 1.27)) hide))
  (property "Datasheet" "~" (at 165.1 133.35 0) (effects (font (size 1.27 1.27)) hide)) (pin "1") (pin "2") (pin "3") (pin "4"))

 (symbol (lib_id "Device:R") (at 214.63 99.06 0) (unit 1) (in_bom yes) (on_board yes) (dnp no) (fields_autoplaced)
  (property "Reference" "R7" (at 217.17 97.79 0) (effects (font (size 1.27 1.27)) (justify left)))
  (property "Value" "150k" (at 217.17 100.33 0) (effects (font (size 1.27 1.27)) (justify left)))
  (property "Footprint" "Resistor_THT:R_Axial_DIN0411_L9.9mm_D3.6mm_P12.70mm_Horizontal" (at 212.852 99.06 90) (effects (font (size 1.27 1.27)) hide))
  (property "Datasheet" "~" (at 214.63 99.06 0) (effects (font (size 1.27 1.27)) hide)) (pin "1") (pin "2"))

 (symbol (lib_id "power:PWR_FLAG") (at 39.37 44.45 0) (unit 1) (in_bom yes) (on_board yes) (dnp no) (fields_autoplaced)
  (property "Reference" "#FLG03" (at 39.37 42.545 0) (effects (font (size 1.27 1.27)) hide))
  (property "Value" "PWR_FLAG" (at 39.37 39.37 0) (effects (font (size 1.27 1.27))))
  (property "Footprint" "" (at 39.37 44.45 0) (effects (font (size 1.27 1.27)) hide))
  (property "Datasheet" "~" (at 39.37 44.45 0) (effects (font (size 1.27 1.27)) hide)) (pin "1"))

 (symbol (lib_id "Device:R") (at 60.96 63.5 270) (unit 1) (in_bom yes) (on_board yes) (dnp no) (fields_autoplaced)
  (property "Reference" "R1" (at 60.96 57.15 90) (effects (font (size 1.27 1.27))))
  (property "Value" "10K" (at 60.96 59.69 90) (effects (font (size 1.27 1.27))))
  (property "Footprint" "Resistor_THT:R_Axial_DIN0411_L9.9mm_D3.6mm_P12.70mm_Horizontal" (at 60.96 61.722 90) (effects (font (size 1.27 1.27)) hide))
  (property "Datasheet" "~" (at 60.96 63.5 0) (effects (font (size 1.27 1.27)) hide)) (pin "1") (pin "2"))

 (symbol (lib_id "Connector:Conn_01x04_Pin") (at 118.11 38.1 0) (unit 1) (in_bom yes) (on_board yes) (dnp no) (fields_autoplaced)
  (property "Reference" "J1" (at 118.745 30.48 0) (effects (font (size 1.27 1.27))))
  (property "Value" "Conn_01x04_Pin" (at 118.745 33.02 0) (effects (font (size 1.27 1.27))))
  (property "Footprint" "Connector_Molex:Molex_Micro-Fit_3.0_43045-0412_2x02_P3.00mm_Vertical" (at 118.11 38.1 0) (effects (font (size 1.27 1.27)) hide))
  (property "Datasheet" "~" (at 118.11 38.1 0) (effects (font (size 1.27 1.27)) hide)) (pin "1") (pin "2") (pin "3") (pin "4"))

 (symbol (lib_id "power:VDC") (at 29.21 44.45 180) (unit 1) (in_bom yes) (on_board yes) (dnp no) (fields_autoplaced)
  (property "Reference" "#PWR08" (at 29.21 41.91 0) (effects (font (size 1.27 1.27)) hide))
  (property "Value" "VDC" (at 29.21 49.53 0) (effects (font (size 1.27 1.27))))
  (property "Footprint" "" (at 29.21 44.45 0) (effects (font (size 1.27 1.27)) hide))
  (property "Datasheet" "" (at 29.21 44.45 0) (effects (font (size 1.27 1.27)) hide)) (pin "1"))

 (symbol (lib_id "FSAE:RE46C100") (at 68.58 78.74 0) (unit 1) (in_bom yes) (on_board yes) (dnp no) (fields_autoplaced)
  (property "Reference" "RE46C1" (at 68.58 66.04 0) (effects (font (size 1.27 1.27))))
  (property "Value" "~" (at 68.58 78.74 0) (effects (font (size 1.27 1.27))))
  (property "Footprint" "Package_DIP:DIP-8_W7.62mm" (at 69.85 67.31 0) (effects (font (size 1.27 1.27)) hide))
  (property "Datasheet" "" (at 68.58 78.74 0) (effects (font (size 1.27 1.27)) hide)) (pin "1") (pin "2") (pin "3") (pin "4") (pin "5") (pin "6") (pin "7") (pin "8"))

 (sheet_instances (path "" (page "1"))))
